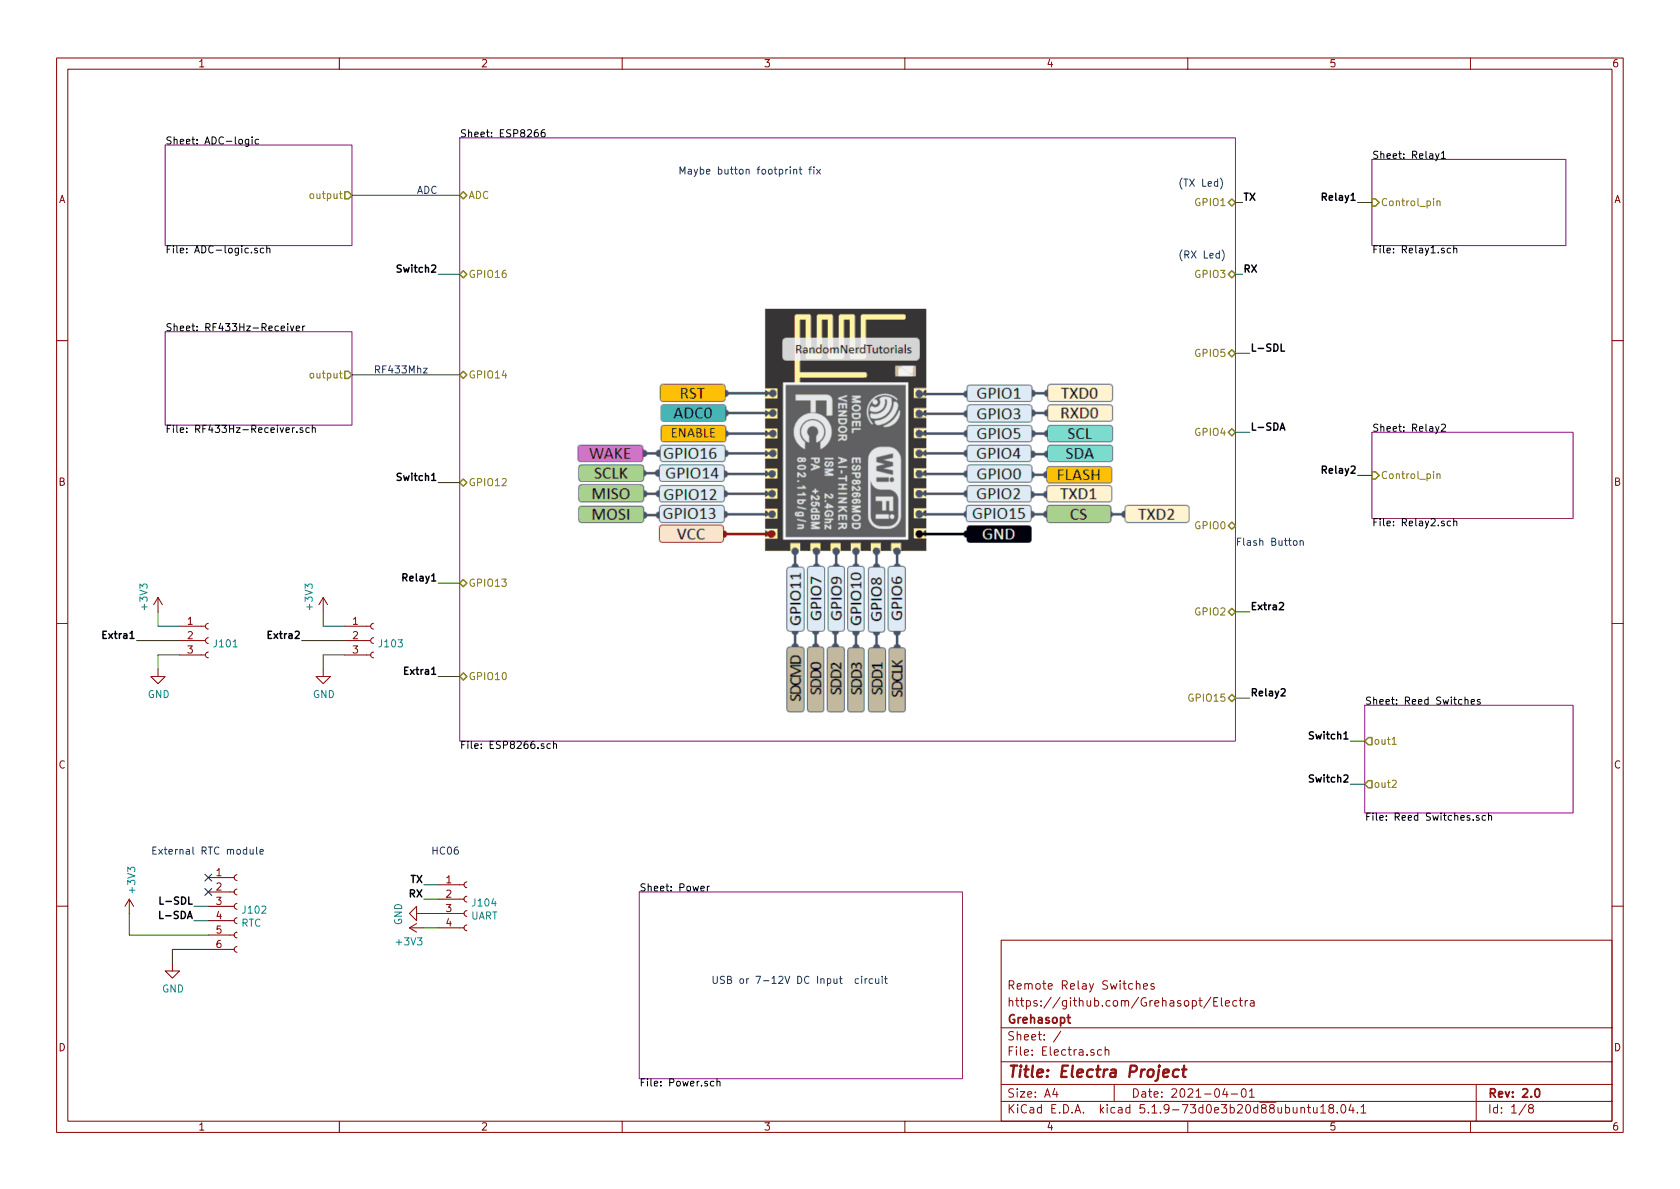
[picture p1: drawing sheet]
EESchema Schematic File Version 4
EELAYER 30 0
EELAYER END
$Descr A4 11693 8268
encoding utf-8
Sheet 1 8
Title "Electra Project"
Date "2021-04-01"
Rev "2.0"
Comp "Grehasopt"
Comment1 "https://github.com/Grehasopt/Electra"
Comment2 "Remote Relay Switches"
Comment3 ""
Comment4 ""
$EndDescr
$Sheet
S 4450 6200 2250 1300
U 60781751
F0 "Power" 50
F1 "Power.sch" 50
$EndSheet
$Sheet
S 9550 3000 1400 600 
U 6079F8F1
F0 "Relay2" 50
F1 "Relay2.sch" 50
F2 "Control_pin" I L 9550 3300 50 
$EndSheet
$Sheet
S 9500 4900 1450 750 
U 6086ADDC
F0 "Reed Switches" 50
F1 "Reed Switches.sch" 50
F2 "out1" O L 9500 5150 50 
F3 "out2" O L 9500 5450 50 
$EndSheet
Wire Wire Line
	9550 3300 9450 3300
Wire Wire Line
	9550 1400 9450 1400
Wire Wire Line
	8600 3000 8700 3000
Wire Wire Line
	8600 2450 8700 2450
Wire Wire Line
	3200 4050 3050 4050
Wire Wire Line
	3200 3350 3050 3350
Wire Wire Line
	3200 2600 2450 2600
Wire Wire Line
	3200 1900 3050 1900
Wire Wire Line
	9500 5150 9400 5150
Wire Wire Line
	9500 5450 9400 5450
Text Label 9400 5150 2    50   ~ 10
Switch1
Text Label 9400 5450 2    50   ~ 10
Switch2
Text Label 9450 3300 2    50   ~ 10
Relay2
Text Label 9450 1400 2    50   ~ 10
Relay1
Text Label 8700 3000 0    50   ~ 10
L-SDA
Text Label 8700 2450 0    50   ~ 10
L-SDL
Text Label 3050 4050 2    50   ~ 10
Relay1
Text Label 3050 3350 2    50   ~ 10
Switch1
Text Label 3050 1900 2    50   ~ 10
Switch2
Text Label 8700 4850 0    50   ~ 10
Relay2
Wire Wire Line
	8600 4850 8700 4850
$Sheet
S 3200 950  5400 4200
U 606FF326
F0 "ESP8266" 50
F1 "ESP8266.sch" 50
F2 "GPIO15" B R 8600 4850 50 
F3 "GPIO4" B R 8600 3000 50 
F4 "GPIO5" B R 8600 2450 50 
F5 "GPIO12" B L 3200 3350 50 
F6 "GPIO13" B L 3200 4050 50 
F7 "GPIO14" B L 3200 2600 50 
F8 "GPIO16" B L 3200 1900 50 
F9 "GPIO2" B R 8600 4250 50 
F10 "GPIO3" B R 8600 1900 50 
F11 "GPIO1" B R 8600 1400 50 
F12 "GPIO0" B R 8600 3650 50 
F13 "GPIO10" B L 3200 4700 50 
F14 "ADC" B L 3200 1350 50 
$EndSheet
Text Notes 1050 5950 0    50   ~ 0
External RTC module
Text Notes 8200 1300 0    50   ~ 0
(TX Led)
Text Notes 8200 1800 0    50   ~ 0
(RX Led)
Text Notes 8600 3800 0    50   ~ 0
Flash Button
Text Notes 4950 6850 0    50   ~ 0
USB or 7-12V DC Input  circuit 
$Sheet
S 1150 1000 1300 700 
U 60D319D8
F0 "ADC-logic" 50
F1 "ADC-logic.sch" 50
F2 "output" O R 2450 1350 50 
$EndSheet
Wire Wire Line
	2450 1350 3200 1350
Wire Wire Line
	8600 1400 8650 1400
Wire Wire Line
	8600 1900 8650 1900
Text Label 8650 1400 0    50   ~ 10
TX
Text Label 8650 1900 0    50   ~ 10
RX
Wire Wire Line
	3050 6150 2950 6150
Wire Wire Line
	3050 6250 2950 6250
Wire Wire Line
	3050 6350 2950 6350
Wire Wire Line
	3050 6450 2950 6450
Text Label 2950 6150 2    50   ~ 10
TX
$Comp
L power:GND #PWR0107
U 1 1
P 2950 6350
F 0 "#PWR0107" H 2950 6100 50  0001 C CNN
F 1 "GND" H 2955 6177 50  0000 C CNN
F 2 "" H 2950 6350 50  0001 C CNN
F 3 "" H 2950 6350 50  0001 C CNN
	1    2950 6350
	0    1    1    0   
$EndComp
$Comp
L power:+3V3 #PWR0108
U 1 1
P 2950 6450
F 0 "#PWR0108" H 2950 6300 50  0001 C CNN
F 1 "+3V3" V 2850 6450 50  0000 L CNN
F 2 "" H 2950 6450 50  0001 C CNN
F 3 "" H 2950 6450 50  0001 C CNN
	1    2950 6450
	0    -1   -1   0   
$EndComp
Text Label 2950 6250 2    50   ~ 10
RX
Text Notes 3000 5950 0    50   ~ 0
HC06
$Sheet
S 1150 2300 1300 650 
U 605DAAEC
F0 "RF433Hz-Receiver" 50
F1 "RF433Hz-Receiver.sch" 50
F2 "output" O R 2450 2600 50 
$EndSheet
Text Notes 2600 2600 0    50   ~ 0
RF433Mhz
Text Notes 2900 1350 0    50   ~ 0
ADC
Wire Wire Line
	1450 6400 1350 6400
Wire Wire Line
	1450 6300 1350 6300
Text Label 1350 6400 2    50   ~ 10
L-SDA
Text Label 1350 6300 2    50   ~ 10
L-SDL
$Comp
L power:GND #PWR0104
U 1 1
P 1200 6700
F 0 "#PWR0104" H 1200 6450 50  0001 C CNN
F 1 "GND" H 1205 6527 50  0000 C CNN
F 2 "" H 1200 6700 50  0001 C CNN
F 3 "" H 1200 6700 50  0001 C CNN
	1    1200 6700
	1    0    0    -1  
$EndComp
$Comp
L power:+3V3 #PWR0101
U 1 1
P 900 6350
F 0 "#PWR0101" H 900 6200 50  0001 C CNN
F 1 "+3V3" V 915 6478 50  0000 L CNN
F 2 "" H 900 6350 50  0001 C CNN
F 3 "" H 900 6350 50  0001 C CNN
	1    900  6350
	1    0    0    -1  
$EndComp
Wire Wire Line
	1450 6600 1200 6600
Wire Wire Line
	1200 6600 1200 6700
Wire Wire Line
	900  6500 1450 6500
Wire Wire Line
	900  6350 900  6500
NoConn ~ 1450 6200
NoConn ~ 1450 6100
$Comp
L Connector:Conn_01x04_Female J104
U 1 1
P 3250 6250
F 0 "J104" H 3278 6226 50  0000 L CNN
F 1 "UART" H 3278 6135 50  0000 L CNN
F 2 "Connector_PinHeader_2.54mm:PinHeader_1x04_P2.54mm_Vertical" H 3250 6250 50  0001 C CNN
F 3 "~" H 3250 6250 50  0001 C CNN
F 4 "2.54mm" H 3250 6250 50  0001 C CNN "Package Reference"
F 5 "-" H 3250 6250 50  0001 C CNN "Maximum Value"
	1    3250 6250
	1    0    0    -1  
$EndComp
$Comp
L Connector:Conn_01x06_Female J102
U 1 1
P 1650 6300
F 0 "J102" H 1678 6276 50  0000 L CNN
F 1 "RTC" H 1678 6185 50  0000 L CNN
F 2 "Connector_PinHeader_2.54mm:PinHeader_1x06_P2.54mm_Vertical" H 1650 6300 50  0001 C CNN
F 3 "~" H 1650 6300 50  0001 C CNN
F 4 "-" H 1650 6300 50  0001 C CNN "Maximum Value"
F 5 "2.54mm" H 1650 6300 50  0001 C CNN "Package Reference"
	1    1650 6300
	1    0    0    -1  
$EndComp
Text Notes 4720 1215 0    50   ~ 0
Maybe button footprint fix
$Sheet
S 9550 1100 1350 600 
U 6072D929
F0 "Relay1" 50
F1 "Relay1.sch" 50
F2 "Control_pin" I L 9550 1400 50 
$EndSheet
Wire Wire Line
	8600 4250 8700 4250
Wire Wire Line
	3200 4700 3050 4700
Text Label 3050 4700 2    50   ~ 10
Extra1
Text Label 8700 4250 0    50   ~ 10
Extra2
$Comp
L Connector:Conn_01x03_Female J101
U 1 1
P 1450 4450
F 0 "J101" H 1478 4430 50  0000 L CNN
F 1 "Extra1" H 1478 4385 50  0001 L CNN
F 2 "Connector_PinHeader_2.54mm:PinHeader_1x03_P2.54mm_Vertical" H 1450 4450 50  0001 C CNN
F 3 "~" H 1450 4450 50  0001 C CNN
	1    1450 4450
	1    0    0    -1  
$EndComp
$Comp
L power:GND #PWR0103
U 1 1
P 1100 4650
F 0 "#PWR0103" H 1100 4400 50  0001 C CNN
F 1 "GND" H 1105 4477 50  0000 C CNN
F 2 "" H 1100 4650 50  0001 C CNN
F 3 "" H 1100 4650 50  0001 C CNN
	1    1100 4650
	1    0    0    -1  
$EndComp
Wire Wire Line
	1250 4550 1100 4550
Wire Wire Line
	1100 4550 1100 4650
$Comp
L power:+3V3 #PWR0102
U 1 1
P 1100 4250
F 0 "#PWR0102" H 1100 4100 50  0001 C CNN
F 1 "+3V3" V 1000 4250 50  0000 L CNN
F 2 "" H 1100 4250 50  0001 C CNN
F 3 "" H 1100 4250 50  0001 C CNN
	1    1100 4250
	1    0    0    -1  
$EndComp
Wire Wire Line
	1250 4350 1100 4350
Wire Wire Line
	1100 4350 1100 4250
Wire Wire Line
	1250 4450 950  4450
$Comp
L Connector:Conn_01x03_Female J103
U 1 1
P 2600 4450
F 0 "J103" H 2628 4430 50  0000 L CNN
F 1 "Extra2" H 2628 4385 50  0001 L CNN
F 2 "Connector_PinHeader_2.54mm:PinHeader_1x03_P2.54mm_Vertical" H 2600 4450 50  0001 C CNN
F 3 "~" H 2600 4450 50  0001 C CNN
	1    2600 4450
	1    0    0    -1  
$EndComp
$Comp
L power:GND #PWR0106
U 1 1
P 2250 4650
F 0 "#PWR0106" H 2250 4400 50  0001 C CNN
F 1 "GND" H 2255 4477 50  0000 C CNN
F 2 "" H 2250 4650 50  0001 C CNN
F 3 "" H 2250 4650 50  0001 C CNN
	1    2250 4650
	1    0    0    -1  
$EndComp
Wire Wire Line
	2400 4550 2250 4550
Wire Wire Line
	2250 4550 2250 4650
$Comp
L power:+3V3 #PWR0105
U 1 1
P 2250 4250
F 0 "#PWR0105" H 2250 4100 50  0001 C CNN
F 1 "+3V3" V 2150 4250 50  0000 L CNN
F 2 "" H 2250 4250 50  0001 C CNN
F 3 "" H 2250 4250 50  0001 C CNN
	1    2250 4250
	1    0    0    -1  
$EndComp
Wire Wire Line
	2400 4350 2250 4350
Wire Wire Line
	2250 4350 2250 4250
Wire Wire Line
	2400 4450 2100 4450
Text Label 950  4450 2    50   ~ 10
Extra1
Text Label 2100 4450 2    50   ~ 10
Extra2
$EndSCHEMATC
